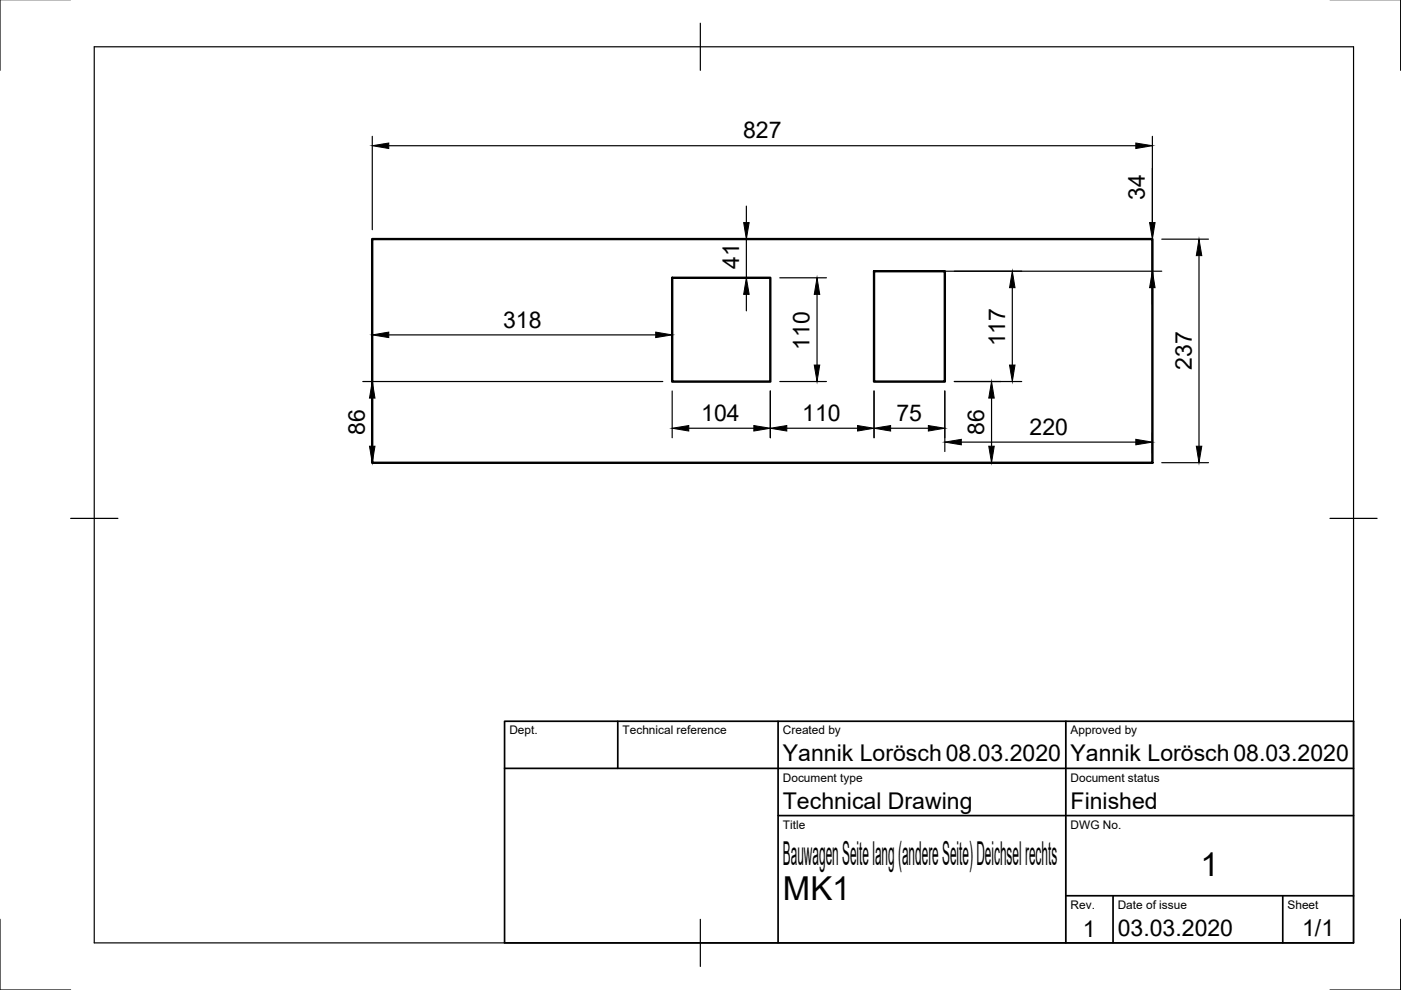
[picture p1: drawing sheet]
<svg xmlns="http://www.w3.org/2000/svg" width="297mm" height="210mm" viewBox="0 0 297 210" stroke-linecap="round" stroke-linejoin="round" font-family="sans-serif">
<!-- layer: Sichtbar -->
<path d="M78.9 50.7h165.4v47.4h-165.4zM142.5 58.9h20.8v22h-20.8zM185.3 57.5h15v23.4h-15z" fill="none" stroke="#000" stroke-width=".51"/>
<!-- layer: Border -->
<path d="M0 -.1v15M297 -.1v15M20 9.9h267v190h-267zM148.5 4.9v10M15 109.9h10M282 109.9h10M0 194.9v15h15M148.5 194.9v10M297 194.9v15h-15" fill="none" stroke="#000" stroke-width=".25"/>
<!-- layer: TitleBlock -->
<path d="M107 152.9h180v47h-180zM131 152.9v10M165 152.9v47M226 152.9v47M107 162.9h180M165 172.9h122M226 189.9h61M236 189.9v10M272 189.9v10" fill="none" stroke="#000" stroke-width=".36"/>
<!-- layer: Dimensions -->
<g fill="none" stroke="#000" stroke-width=".25">
<path d="M78.9 28.9v19.8M82.4 30.9h158.4M244.3 28.9v19.8M156.3 50.7h86M156.3 58.9h5M158.2 43.7v3.5M158.2 50.7v8.2M165.3 58.9h9.9M187.3 57.5h59M244.3 50.7v6.8M246.3 50.7h9.9M254.2 54.2v40.4"/>
<path d="M78.9 69v27.1M82.4 71h56.6M142.5 69v9.9M158.2 62.4v3.5M173.2 62.4v15M214.6 61v16.4M244.3 61v3.5M76.9 80.9h63.6M142.5 82.9v9.9M146 90.8h13.8M163.3 82.9v9.9M165.3 80.9h9.9"/>
<path d="M166.8 90.8h15M185.3 82.9v9.9M188.8 90.8h8M200.3 82.9v12.8M202.3 80.9h14.3M203.8 93.7h37M208.2 98.1h34.1M210.2 84.4v10.2M244.3 91.7v4.4M246.3 98.1h9.9"/>
</g>
<g fill="#000" stroke="#000" stroke-width=".21">
<path d="M78.9 30.9l3.5-.6v1.2zM240.8 30.3l3.5 .6-3.5 .6zM157.7 47.2h1.1l-.6 3.5zM243.7 47.2h1.2l-.6 3.5zM254.2 50.7l.6 3.5h-1.2zM78.9 71l3.5-.6v1.2zM139 70.4l3.5 .6-3.5 .6zM158.2 58.9l.6 3.5h-1.1zM173.2 58.9l.6 3.5h-1.2zM172.6 77.4h1.2l-.6 3.5zM214.6 57.5l.6 3.5h-1.2zM214 77.4h1.2l-.6 3.5z"/>
<path d="M244.3 57.5l.6 3.5h-1.2zM78.9 80.9l.6 3.5h-1.2zM78.3 94.6h1.2l-.6 3.5zM142.5 90.8l3.5-.6v1.2zM159.8 90.2l3.5 .6-3.5 .6zM163.3 90.8l3.5-.6v1.2zM181.8 90.2l3.5 .6-3.5 .6zM185.3 90.8l3.5-.6v1.2zM196.8 90.2l3.5 .6-3.5 .6zM200.3 93.7l3.5-.6v1.2zM210.2 80.9l.6 3.5h-1.2zM209.6 94.6h1.2l-.6 3.5z"/>
<path d="M240.8 93.1l3.5 .6-3.5 .6zM253.6 94.6h1.2l-.6 3.5z"/>
</g>
<g font-size="7">
<text x="166" y="183.4">Bauwagen Seite lang (andere Seite) Deichsel rechts</text>
<text x="254.5" y="185.8">1</text>
<text x="166" y="190.9">MK1</text>
</g>
<g font-size="4.9">
<text x="157.6" y="29.4">827</text>
<text x="242.8" y="42.4" transform="rotate(-90 242.8 42.4)">34</text>
<text x="156.7" y="57.1" transform="rotate(-90 156.7 57.1)">41</text>
<text x="106.7" y="69.4">318</text>
<text x="171.7" y="74.1" transform="rotate(-90 171.7 74.1)">110</text>
<text x="213.1" y="73.4" transform="rotate(-90 213.1 73.4)">117</text>
<text x="252.7" y="78.4" transform="rotate(-90 252.7 78.4)">237</text>
<text x="148.7" y="89.2">104</text>
<text x="170.1" y="89.2">110</text>
<text x="190.1" y="89.2">75</text>
<text x="77.4" y="92.2" transform="rotate(-90 77.4 92.2)">86</text>
<text x="208.7" y="92.2" transform="rotate(-90 208.7 92.2)">86</text>
<text x="218.3" y="92.2">220</text>
<text x="166" y="161.4">Yannik Lorösch08.03.2020</text>
<text x="227" y="161.4">Yannik Lorösch08.03.2020</text>
<text x="166" y="171.4">Technical Drawing</text>
<text x="227" y="171.4">Finished</text>
<text x="229.6" y="198.6">1</text>
<text x="237" y="198.4">03.03.2020</text>
<text x="276.1" y="198.6">1/1</text>
</g>
<g font-size="2.5">
<text x="108" y="155.7">Dept.</text>
<text x="132" y="155.7">Technical reference</text>
<text x="166" y="155.7">Created by</text>
<text x="227" y="155.7">Approved by</text>
<text x="166" y="165.7">Document type</text>
<text x="227" y="165.7">Document status</text>
<text x="166" y="175.7">Title</text>
<text x="227" y="175.7">DWG No.</text>
<text x="227" y="192.7">Rev.</text>
<text x="237" y="192.7">Date of issue</text>
<text x="273" y="192.7">Sheet</text>
</g>
</svg>
